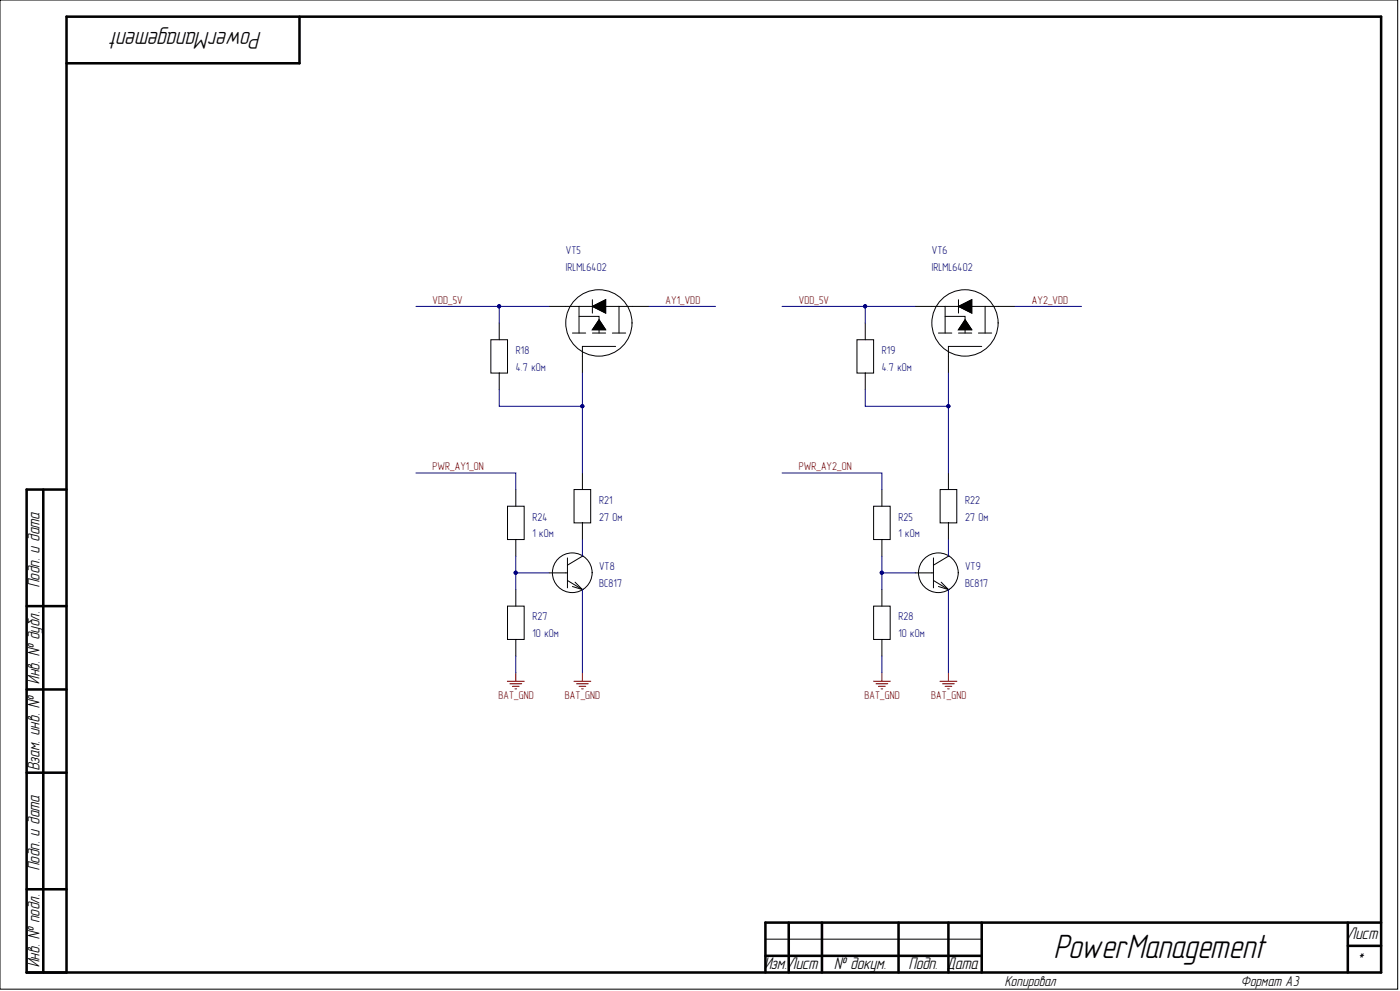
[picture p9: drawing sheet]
<svg xmlns="http://www.w3.org/2000/svg" width="420mm" height="297mm" viewBox="0 0 420 297" stroke-linecap="round" stroke-linejoin="round" font-family="sans-serif">
<g fill="none" stroke="#000" stroke-width=".76">
<path d="M89.8 5v14h-69.9M13 146.7v144.8M19.9 146.7h-11.9v144.8h406.1v-286.5h-394.2v286.5M8 181.7h11.9M8 206.7h11.9M8 231.6h11.9M8 266.5h11.9M236.5 276.5v15M246.5 276.5v15M269.4 276.5v15M284.4 276.5v15M294.4 276.5v15"/>
<path d="M404.2 276.5v15M414.1 276.5h-184.6v15M229.5 286.5h64.9M404.2 283.5h9.9"/>
</g>
<g fill="none" stroke="#000" stroke-width=".3">
<path d="M0 0h419.1v296.5h-419.1zM149.7 96.8v5M164.7 91.8h8.9v8M171.7 99.8h3.9M173.6 94.8h6v1M173.6 91.8h12M177.6 91.8l4-2v4zM177.6 99.8h4M177.6 89.8v4M179.6 95.8l2 3h-4zM179.6 98.8v1M183.6 99.8h4"/>
<path d="M194.6 91.8h-9v8M259.5 96.8v5M274.4 91.8h9v8M281.4 99.8h4M283.4 94.8h6v1M283.4 91.8h12M287.4 91.8l4-2v4zM287.4 99.8h4M287.4 89.8v4M289.4 95.8l2 3h-4zM289.4 98.8v1M293.4 99.8h4"/>
<path d="M304.4 91.8h-9v8M147.2 101.8h5v10h-5zM149.7 111.8v5M184.6 103.8h-10v8M257 101.8h5v10h-5zM259.5 111.8v5M294.4 103.8h-10v8M152.2 151.7h5v10h-5zM154.7 146.7v5M172.1 146.7h5v10h-5zM174.6 141.8v4.9M174.6 156.7v5"/>
<path d="M262 151.7h4.9v10h-4.9zM264.4 146.7v5M281.9 146.7h5v10h-5zM284.4 141.8v4.9M284.4 156.7v5M154.7 161.7v5M154.7 176.7v5M164.7 171.7h5.5M170.2 167.2v9M170.2 174l4.4 2.7M171.7 175.8l2.9 .9M172.4 174.5l2.2 2.2"/>
<path d="M174.6 166.7h.1M174.6 176.7h.1M174.6 166.7l-4.4 2.7M264.4 161.7v5M264.4 176.7v5M274.4 171.7h5.5M279.9 167.2v9M279.9 174l4.5 2.7M281.4 175.8l3 .9M282.2 174.5l2.2 2.2M284.4 166.7h.1M284.4 176.7h.1"/>
<path d="M284.4 166.7l-4.5 2.7M152.2 181.7h5v10h-5zM154.7 191.7v5M262 181.7h4.9v10h-4.9zM264.4 191.7v5M229.5 281.5h64.9"/>
<circle cx="179.6" cy="96.8" r="9.9"/>
<circle cx="289.4" cy="96.8" r="9.9"/>
<circle cx="171.6" cy="171.7" r="6"/>
<circle cx="281.4" cy="171.7" r="6"/>
</g>
<g fill="none" stroke="#800000" stroke-width=".3">
<path d="M152.1 204.2h5.1M152.9 205h3.5M153.7 205.7h2M154.4 206.5h.5M154.7 201.7v2.5M172.1 204.2h5.1M172.9 205h3.5M173.6 205.7h2.1M174.4 206.5h.5M174.6 201.7v2.5M261.9 204.2h5.1M262.7 205h3.5"/>
<path d="M263.4 205.7h2.1M264.2 206.5h.5M264.4 201.7v2.5M281.9 204.2h5M282.6 205h3.6M283.4 205.7h2M284.1 206.5h.5M284.4 201.7v2.5"/>
</g>
<path d="M177.6 91.8l4-2v4zM179.6 95.8l2 3h-4zM287.4 91.8l4-2v4zM289.4 95.8l2 3h-4z" fill="#000"/>
<g fill="none" stroke="#000080" stroke-width=".3">
<path d="M124.7 91.8h25M164.7 91.8h-15v5M194.6 91.8h20M234.5 91.8h25M274.4 91.8h-14.9v5M304.4 91.8h19.9M174.6 111.8v10h-24.9v-5M284.4 111.8v10h-24.9v-5M174.6 121.8v20M284.4 121.8v20M124.7 141.8h30v4.9M234.5 141.8h29.9v4.9"/>
<path d="M154.7 166.7v5M164.7 171.7h-10v5M174.6 161.7v5M174.6 176.7v25M264.4 166.7v5M274.4 171.7h-10v5M284.4 161.7v5M284.4 176.7v25M154.7 196.7v5M264.4 196.7v5"/>
</g>
<g fill="#000080" stroke="#000080" stroke-width=".3">
<circle cx="154.6" cy="171.7" r=".47"/>
<circle cx="149.7" cy="91.8" r=".47"/>
<circle cx="174.6" cy="121.7" r=".47"/>
<circle cx="264.4" cy="171.7" r=".47"/>
<circle cx="259.4" cy="91.8" r=".47"/>
<circle cx="284.4" cy="121.7" r=".47"/>
</g>
<text font-size="10.1" x="316.3" y="287.3">PowerManagement</text>
<text font-size="7.3" x="78.2" y="9.6" transform="rotate(-180 78.2 9.6)">PowerManagement</text>
<g font-size="5.1">
<text x="11.8" y="176.1" transform="rotate(-90 11.8 176.1)">Подп. и дата</text>
<text x="11.8" y="205" transform="rotate(-90 11.8 205)">Инв. № дубл.</text>
<text x="11.8" y="230.9" transform="rotate(-90 11.8 230.9)">Взам. инв. №</text>
<text x="11.8" y="260.9" transform="rotate(-90 11.8 260.9)">Подп. и дата</text>
<text x="404.2" y="281.4">Лист</text>
<text x="11.8" y="289.9" transform="rotate(-90 11.8 289.9)">Инв. № подл.</text>
<text x="229.2" y="290.4">Изм.Лист</text>
<text x="250.2" y="290.4">№ докум.</text>
<text x="272.6" y="290.4">Подп. Дата</text>
<text x="407.3" y="289.4">*</text>
</g>
<g font-size="4.3">
<text x="301.4" y="295.6">Копировал</text>
<text x="372.2" y="295.6">Формат А3</text>
</g>
<g font-size="3.4" fill="#000080">
<text x="169.6" y="76.2">VT5</text>
<text x="279.4" y="76.2">VT6</text>
<text x="169.6" y="81.1">IRLML6402</text>
<text x="279.4" y="81.1">IRLML6402</text>
<text x="154.7" y="106.1">R18</text>
<text x="264.4" y="106.1">R19</text>
<text x="154.7" y="111.1">4.7 кОм</text>
<text x="264.4" y="111.1">4.7 кОм</text>
<text x="179.6" y="151">R21</text>
<text x="289.4" y="151">R22</text>
<text x="159.7" y="156">R24</text>
<text x="159.7" y="161">1 кОм</text>
<text x="179.6" y="156">27 Ом</text>
<text x="269.4" y="156">R25</text>
<text x="269.4" y="161">1 кОм</text>
<text x="289.4" y="156">27 Ом</text>
<text x="179.6" y="171">VT8</text>
<text x="289.4" y="171">VT9</text>
<text x="179.6" y="176">BC817</text>
<text x="289.4" y="176">BC817</text>
<text x="159.7" y="185.9">R27</text>
<text x="269.4" y="185.9">R28</text>
<text x="159.7" y="190.9">10 кОм</text>
<text x="269.4" y="190.9">10 кОм</text>
</g>
<g font-size="3.4" fill="#800000">
<text x="129.7" y="91.1">VDD_5V</text>
<text x="199.6" y="91.1">AY1_VDD</text>
<text x="239.5" y="91.1">VDD_5V</text>
<text x="309.4" y="91.1">AY2_VDD</text>
<text x="129.7" y="141">PWR_AY1_ON</text>
<text x="239.5" y="141">PWR_AY2_ON</text>
<text x="149.5" y="209.5">BAT_GND</text>
<text x="169.4" y="209.5">BAT_GND</text>
<text x="259.2" y="209.5">BAT_GND</text>
<text x="279.2" y="209.5">BAT_GND</text>
</g>
</svg>
